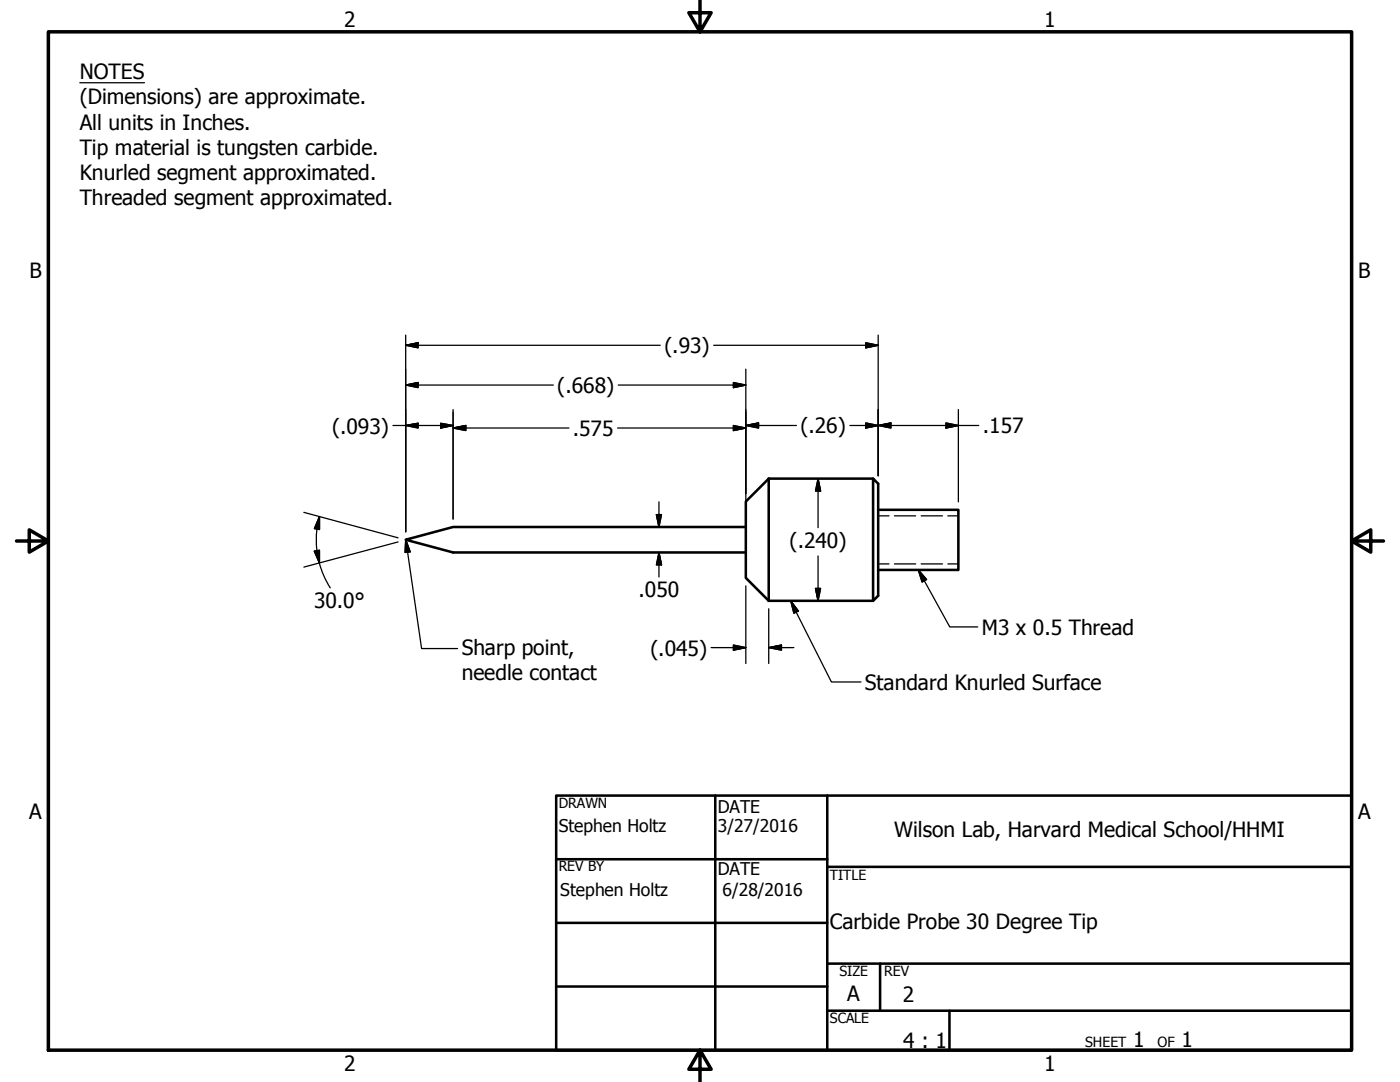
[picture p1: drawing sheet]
<svg xmlns="http://www.w3.org/2000/svg" width="279mm" height="216mm" viewBox="0 0 279 216" stroke-linecap="round" stroke-linejoin="round" font-family="sans-serif">
<!-- layer: Visible (ANSI) -->
<path d="M153.4 95.5l-4.6 4.6v15.2l4.6 4.6M153.4 95.5v24.4M153.4 95.5h20.8M174.2 95.5l1.1 1v22.4l-1.1 1zM148.8 105.2h-58.4l-9.4 2.5 9.4 2.5h58.4M153.4 119.9h20.8M175.3 101.7h16v12h-16" fill="none" stroke="#000" stroke-width=".51"/>
<!-- layer: Hidden Narrow (ANSI) -->
<path d="M175.3 102.9h2.1M175.3 112.5h2.1M178.5 102.9h4.3M178.5 112.5h4.3M183.8 102.9h4.3M183.8 112.5h4.3M189.2 102.9h2.1M189.2 112.5h2.1" fill="none" stroke="#000" stroke-width=".25"/>
<!-- layer: Border (ANSI) -->
<path d="M9.7 6.3h260v203.2h-260zM139.7 0v6.3l-2.2-3.8h4.4l-2.2 3.8M3.3 107.9h6.4l-3.9-2.2v4.5l3.9-2.3M269.7 107.9l3.9 2.3v-4.5l-3.9 2.2h6.4M139.7 209.5l2.2 3.9h-4.4l2.2-3.9v6.4" fill="none" stroke="#000" stroke-width=".7"/>
<!-- layer: Title (ANSI) -->
<path d="M111 158.8h158.7v50.7h-158.7zM142.7 158.8v50.7M165.1 158.8v50.7M111 171.4h54.1M165.1 173h104.6M111 184.1h54.1M111 196.8h54.1M165.1 192.3h104.6M175.6 192.3v9.4M165.1 201.7h104.6M189.5 201.7v7.8" fill="none" stroke="#000" stroke-width=".51"/>
<!-- layer: Dimension (ANSI) -->
<g fill="none" stroke="#000" stroke-width=".25">
<path d="M81 76.8l2.4-.5v1zM81 68.9l2.4-.5v1zM81 76.8h29.4M81 66.9v39.2M81 68.9h50.8M123.4 76.8h25.4M142.4 68.9h32.9M146.4 76.3l2.4 .5-2.4 .5zM148.8 73.7v29.9M172.8 68.4l2.5 .5-2.5 .5zM175.3 66.9v28M78.4 84.9h12"/>
<path d="M81 84.9l2.4-.4v.9zM87.9 84.5l2.5 .4-2.5 .5zM90.4 85.4l2.6-.5v1zM90.4 85.4h23.1M90.4 81.7v21.9M123.3 85.4h25.5M146.4 84.9l2.4 .5-2.4 .5zM148.8 84.9l2.6-.5v1zM148.8 84.9h10.1M163.3 95.5l.5 2.5h-1zM163.3 95.5v9.8M169.6 84.9h25.7"/>
<path d="M172.8 84.4l2.5 .5-2.5 .5zM175.3 84.9l2.5-.5v1zM188.8 84.4l2.5 .5-2.5 .5zM191.3 81.7v18.4M60.6 102.2l18.8 5.1M62.7 110l1.1-.2v2.5zM63.3 105.6l-.1 3.7 .6 3M63.7 112.3a17.8 17.8 0 0 0 2.2 5M63.8 103.1v2.6l-1.1-.2zM63.8 103.1l-.6 2.4M79.4 108.1l-18.8 5.1M131 102.7h1l-.5 2.5z"/>
<path d="M131.5 110.2l.5 2.5h-1zM131.5 100.1v5.1M131.5 110.2v4.9M148.8 116.9v15.5M162.8 117.4h1l-.5 2.5zM163.3 110.9v9M141.9 129.2h6.9M146.4 128.7l2.4 .5-2.4 .5zM153.4 129.2l2.6-.5v1zM153.4 129.2h5M153.4 121.5v10.9"/>
</g>
<g fill="#000" stroke="#000" stroke-width=".25">
<path d="M81 76.8l2.4-.5zM81 76.8l2.4-.5v1zM81 68.9l2.4-.5zM81 68.9l2.4-.5v1zM146.4 77.3l2.4-.5zM146.4 76.3l2.4 .5-2.4 .5zM172.8 69.4l2.5-.5zM172.8 68.4l2.5 .5-2.5 .5zM81 84.9l2.4-.4zM81 84.9l2.4-.4v.9zM87.9 85.4l2.5-.5zM87.9 84.5l2.5 .4-2.5 .5z"/>
<path d="M90.4 85.4l2.6-.5zM90.4 85.4l2.6-.5v1zM146.4 85.9l2.4-.5zM146.4 84.9l2.4 .5-2.4 .5zM148.8 84.9l2.6-.5zM148.8 84.9l2.6-.5v1zM163.3 95.5l.5 2.5zM163.3 95.5l.5 2.5h-1zM172.8 85.4l2.5-.5zM172.8 84.4l2.5 .5-2.5 .5zM175.3 84.9l2.5-.5zM175.3 84.9l2.5-.5v1z"/>
<path d="M188.8 85.4l2.5-.5zM188.8 84.4l2.5 .5-2.5 .5zM62.7 110l1.1 2.3zM62.7 110l1.1-.2v2.5zM63.8 103.1v2.6zM63.8 103.1v2.6l-1.1-.2zM131 102.7l.5 2.5zM131 102.7h1l-.5 2.5zM131.5 110.2l.5 2.5zM131.5 110.2l.5 2.5h-1zM162.8 117.4l.5 2.5zM162.8 117.4h1l-.5 2.5z"/>
<path d="M146.4 129.7l2.4-.5zM146.4 128.7l2.4 .5-2.4 .5zM153.4 129.2l2.6-.5zM153.4 129.2l2.6-.5v1z"/>
</g>
<!-- layer: Symbol (ANSI) -->
<path d="M15.9 16.5h12.9M81 107.7l.9 2.4-1.1 .1zM81 107.7l3.1 21.7h7.2M157.8 119.9l1.5 2-.9 .5zM157.8 119.9l8.1 16.2h5.9M183.3 113.7l1.6 1.9-.9 .5zM183.3 113.7l6.2 11.4h5.6" fill="none" stroke="#000" stroke-width=".25"/>
<path d="M81 107.7l.9 2.4zM81 107.7l.9 2.4-1.1 .1zM183.3 113.7l1.6 1.9zM183.3 113.7l1.6 1.9-.9 .5zM157.8 119.9l1.5 2zM157.8 119.9l1.5 2-.9 .5z" fill="#000" stroke="#000" stroke-width=".25"/>
<g font-size="4.2">
<text x="68.7" y="5.3">2</text>
<text x="208.4" y="5.3">1</text>
<text x="15.9" y="15.8">NOTES</text>
<text x="15.9" y="20.8">(Dimensions) are approximate.</text>
<text x="15.9" y="25.8">All units in Inches.</text>
<text x="15.9" y="30.9">Tip material is tungsten carbide.</text>
<text x="15.9" y="35.9">Knurled segment approximated.</text>
<text x="15.9" y="40.9">Threaded segment approximated.</text>
<text x="5.9" y="55.5">B</text>
<text x="271.1" y="55.5">B</text>
<text x="132.6" y="70.5">(.93)</text>
<text x="111.2" y="78.4">(.668)</text>
<text x="66.3" y="86.6">(.093)</text>
<text x="114.3" y="86.9">.575</text>
<text x="159.8" y="86.5">(.26)</text>
<text x="196.2" y="86.4">.157</text>
<text x="157.5" y="109.3">(.240)</text>
<text x="127.4" y="119.1">.050</text>
<text x="62.7" y="121.2">30.0°</text>
<text x="92.1" y="130.6">Sharp point,</text>
<text x="129.8" y="130.8">(.045)</text>
<text x="196" y="126.7">M3 x 0.5 Thread</text>
<text x="92.1" y="135.6">needle contact</text>
<text x="172.6" y="137.7">Standard Knurled Surface</text>
<text x="5.8" y="163.4">A</text>
<text x="178.4" y="167.1">Wilson Lab, Harvard Medical School/HHMI</text>
<text x="271" y="163.4">A</text>
<text x="165.6" y="185.3">Carbide Probe 30 Degree Tip</text>
<text x="169.1" y="199.8">A</text>
<text x="180.1" y="199.9">2</text>
<text x="180.3" y="209">4 : 1</text>
<text x="226.1" y="209">1</text>
<text x="235.8" y="209">1</text>
<text x="68.7" y="213.6">2</text>
<text x="208.4" y="213.6">1</text>
</g>
<g font-size="3.5">
<text x="111.5" y="165.9">Stephen Holtz</text>
<text x="143.3" y="166.1">3/27/2016</text>
<text x="143.3" y="162.2">DATE</text>
<text x="111.8" y="178.8">Stephen Holtz</text>
<text x="143.3" y="174.5">DATE</text>
<text x="144.2" y="178.8">6/28/2016</text>
</g>
<g font-size="2.8">
<text x="111.5" y="161.3">DRAWN</text>
<text x="111.5" y="173.9">REV BY</text>
<text x="165.6" y="175.5">TITLE</text>
<text x="167.5" y="194.8">SIZE</text>
<text x="176.5" y="194.8">REV</text>
<text x="165.6" y="204.2">SCALE</text>
<text x="216.6" y="209">SHEET</text>
<text x="231" y="209">OF</text>
</g>
</svg>
